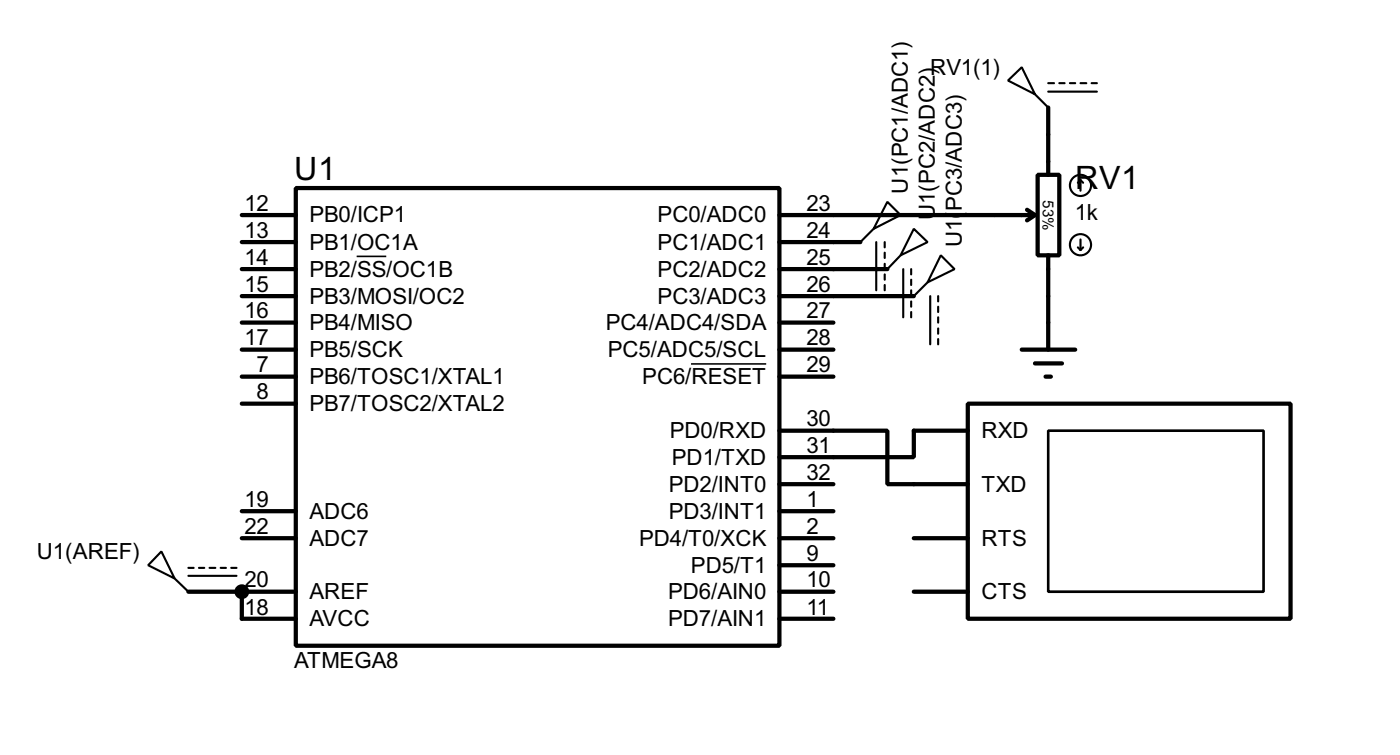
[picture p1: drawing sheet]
<svg xmlns="http://www.w3.org/2000/svg" width="132mm" height="71mm" viewBox="0 0 132 71" stroke-linecap="round" stroke-linejoin="round" font-family="sans-serif">
<g fill="none" stroke="#000" stroke-width=".4">
<path d="M28 17.8h45.7v43.2h-45.7zM97.1 19.8l.7 .5M98.1 16.5h2v7.6h-2zM99.1 10.2v6.3M22.9 20.3h5.1M22.9 22.9h5.1M22.9 25.4h5.1M22.9 28h5.1M22.9 33h5.1M22.9 35.6h5.1M22.9 30.5h5.1M22.9 38.1h5.1"/>
<path d="M73.7 20.3h24.1M73.7 22.9h7.6M73.7 25.4h10.2M73.7 28h12.7M73.7 33h5.1M73.7 35.6h5.1M73.7 30.5h5.1M91.5 38.1h30.5v20.3h-30.5zM96.6 33h5M97.8 34.3h2.6M97.8 20.3l-.7 .5M98.8 35.6h.5"/>
<path d="M99.1 24.1v8.9M17.8 55.9h10.2M22.9 55.9v2.5h5.1M22.9 50.8h5.1M22.9 48.3h5.1M73.7 40.7h10.2v5h7.6M73.7 55.9h5.1M73.7 50.8h5.1M73.7 45.7h5.1M73.7 48.3h5.1M73.7 53.4h5.1M73.7 58.4h5.1"/>
<path d="M86.4 55.9h5.1M86.4 50.8h5.1M91.5 40.7h-5.1v2.5h-12.7"/>
</g>
<circle cx="22.9" cy="55.9" r=".2" fill="#000"/>
<g fill="none" stroke="#000" stroke-width=".2">
<path d="M83.9 19.1l1.2 1.2-2.5 1.3zM95.3 7.6l1.3-1.2 1.2 2.5zM97.8 8.9l1.3 1.3M99.1 7.9h.5M99.1 8.7h4.6M100.1 7.9h.5M101.1 7.9h.5M102.1 17v1M102.1 17l.3 .3M102.1 17l-.2 .3M102.1 7.9h.6M103.2 7.9h.5"/>
<path d="M82.6 21.6l-1.3 1.3M82.8 22.9v4.5M83.6 22.9v.5M83.6 23.9v.5M83.6 24.9v.5M83.6 25.9v.5M83.6 26.9v.5M85.1 24.1l-1.2 1.3M85.4 25.4v4.6M86.1 25.4v.5M86.1 26.4v.5M86.1 27.4v.6"/>
<path d="M86.1 28.5v.5M86.1 29.5v.5M86.4 21.6l1.3 1.3-2.6 1.2zM87.7 26.7l-1.3 1.3M87.9 28v4.5M88.7 28v.5M88.7 29v.5M88.7 30v.5M88.7 31v.5M88.7 32v.5M88.9 24.1l1.3 1.3-2.5 1.3zM101.9 23.4l.2 .2"/>
<path d="M102.1 22.6v1M102.4 23.4l-.3 .2M15.3 52.1l1.2 2.5-2.5-1.2zM16.5 54.6l1.3 1.3M17.8 53.6h.5M17.8 54.4h4.6M18.8 53.6h.5M19.8 53.6h.6M20.9 53.6h.5M21.9 53.6h.5"/>
<circle cx="102.1" cy="17.5" r="1"/>
<circle cx="102.1" cy="23.1" r="1"/>
</g>
<circle cx="22.8" cy="55.9" r=".5" fill="#000" stroke="#000" stroke-width=".4"/>
<path d="M99.1 40.7h20.3v15.2h-20.3z" fill="none" stroke="#000" stroke-width=".25"/>
<path d="M33.7 24.2h2.8M65.3 34.4h7.1" fill="none" stroke="#000" stroke-width=".15"/>
<g font-size="3.4">
<text x="27.8" y="16.9">U1</text>
<text x="101.6" y="17.8">RV1</text>
</g>
<g font-size="2.4">
<text x="87.9" y="7.1">RV1(1)</text>
<text x="23.1" y="19.9">12</text>
<text x="23.1" y="22.5">13</text>
<text x="29.2" y="21">PB0/ICP1</text>
<text x="29.2" y="23.5">PB1/OC1A</text>
<text x="62.1" y="21">PC0/ADC0</text>
<text x="62.1" y="23.5">PC1/ADC1</text>
<text x="76.2" y="19.9">23</text>
<text x="76.2" y="22.5">24</text>
<text x="85.8" y="18.3" transform="rotate(-90 85.8 18.3)">U1(PC1/ADC1)</text>
<text x="88.4" y="20.8" transform="rotate(-90 88.4 20.8)">U1(PC2/ADC2)</text>
<text x="90.9" y="23.3" transform="rotate(-90 90.9 23.3)">U1(</text>
<text x="90.9" y="19.9" transform="rotate(-90 90.9 19.9)">PC3/ADC3)</text>
<text x="101.6" y="20.8">1k</text>
<text x="23.1" y="25">14</text>
<text x="23.1" y="27.6">15</text>
<text x="29.2" y="26.1">PB2/SS/OC1B</text>
<text x="29.2" y="28.7">PB3/MOSI/OC2</text>
<text x="62.1" y="26.1">PC2/ADC2</text>
<text x="62.1" y="28.7">PC3/ADC3</text>
<text x="76.2" y="25">25</text>
<text x="76.2" y="27.6">26</text>
<text x="23.1" y="30.1">16</text>
<text x="23.1" y="32.6">17</text>
<text x="24.3" y="35.2">7</text>
<text x="29.2" y="31.2">PB4/MISO</text>
<text x="29.2" y="33.7">PB5/SCK</text>
<text x="57.2" y="31.2">PC4/ADC4/SDA</text>
<text x="57.4" y="33.7">PC5/ADC5/SCL</text>
<text x="76.2" y="35.2">29</text>
<text x="76.2" y="30.1">27</text>
<text x="76.2" y="32.6">28</text>
<text x="24.3" y="37.7">8</text>
<text x="29.2" y="36.3">PB6/TOSC1/XTAL1</text>
<text x="29.2" y="38.8">PB7/TOSC2/XTAL2</text>
<text x="60.7" y="36.3">PC6/RESET</text>
<text x="63.3" y="41.4">PD0/RXD</text>
<text x="76.2" y="40.3">30</text>
<text x="92.7" y="41.4">RXD</text>
<text x="23.1" y="47.9">19</text>
<text x="63.2" y="46.4">PD2/INT0</text>
<text x="63.5" y="43.9">PD1/TXD</text>
<text x="76.2" y="42.8">31</text>
<text x="76.2" y="45.3">32</text>
<text x="76.2" y="47.9">1</text>
<text x="92.7" y="46.4">TXD</text>
<text x="3.5" y="52.8">U1(AREF)</text>
<text x="23.1" y="50.4">22</text>
<text x="29.2" y="51.5">ADC7</text>
<text x="29.2" y="48.9">ADC6</text>
<text x="60.4" y="51.5">PD4/T0/XCK</text>
<text x="63.2" y="48.9">PD3/INT1</text>
<text x="76.2" y="50.4">2</text>
<text x="76.2" y="53">9</text>
<text x="92.7" y="51.5">RTS</text>
<text x="23.1" y="55.5">20</text>
<text x="23.1" y="58">18</text>
<text x="29.2" y="56.6">AREF</text>
<text x="29.2" y="59.1">AVCC</text>
<text x="63.1" y="56.6">PD6/AIN0</text>
<text x="63.1" y="59.1">PD7/AIN1</text>
<text x="65.3" y="54.1">PD5/T1</text>
<text x="76.2" y="55.5">10</text>
<text x="76.2" y="58">11</text>
<text x="92.7" y="56.6">CTS</text>
<text x="27.8" y="63.1">ATMEGA8</text>
</g>
<text font-size="1.6" x="98.6" y="18.9" transform="rotate(90 98.6 18.9)">53%</text>
</svg>
